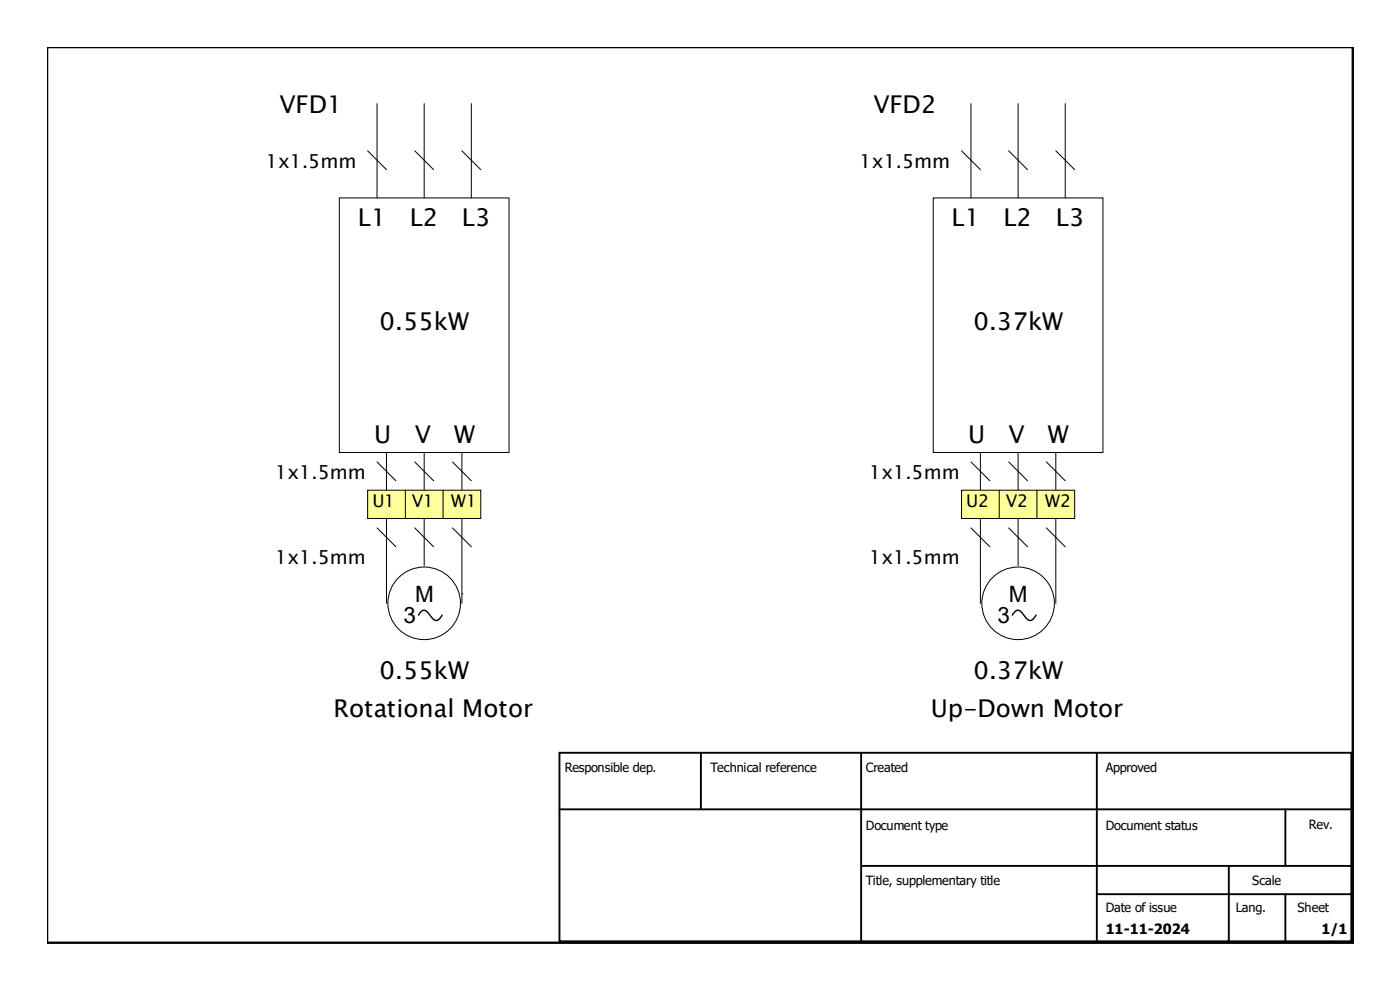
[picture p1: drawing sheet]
<svg xmlns="http://www.w3.org/2000/svg" width="297mm" height="210mm" viewBox="0 0 297 210" stroke-linecap="round" stroke-linejoin="round" font-family="sans-serif">
<path d="M72 42h36v54h-36z" fill-rule="evenodd" fill="#fff" stroke="#000" stroke-width=".21"/>
<g fill="none" stroke="#000" stroke-width=".21">
<path d="M80 22v20M90 22v20M100 22v20M82 96v26M90 96v24M98 96v32"/>
<circle cx="90" cy="128" r="7.7"/>
</g>
<path d="M88.8 130.5l.9-1a1.34 1.34 0 0 1 1.4 .8 2.82 2.82 0 0 0 1.4 1.3h.4l.4-.4 .5-.7" fill="none" stroke="#000" stroke-width=".3"/>
<path d="M78 104h24v6h-24z" fill-rule="evenodd" fill="#ff9" stroke="#000" stroke-width=".21"/>
<path d="M78 32l4 4M88 32l4 4M98 32l4 4M80 98l4 4M88 98l4 4M96 98l4 4M80 112l4 4M86 104v6M88 112l4 4M94 104v6M96 112l4 4" fill="none" stroke="#000" stroke-width=".21"/>
<path d="M82 122v6" fill="none" stroke="#000" stroke-width=".21"/>
<path d="M198 42h36v54h-36z" fill-rule="evenodd" fill="#fff" stroke="#000" stroke-width=".21"/>
<g fill="none" stroke="#000" stroke-width=".21">
<path d="M206 22v20M216 22v20M226 22v20M208 96v26M216 96v24M224 96v32"/>
<circle cx="216" cy="128" r="7.7"/>
</g>
<path d="M214.8 130.5l.9-1a1.34 1.34 0 0 1 1.4 .8 2.82 2.82 0 0 0 1.4 1.3h.4l.4-.4 .5-.7" fill="none" stroke="#000" stroke-width=".3"/>
<path d="M204 104h24v6h-24z" fill-rule="evenodd" fill="#ff9" stroke="#000" stroke-width=".21"/>
<path d="M204 32l4 4M214 32l4 4M224 32l4 4M206 98l4 4M214 98l4 4M222 98l4 4M206 112l4 4M212 104v6M214 112l4 4M220 104v6M222 112l4 4M208 122v6" fill="none" stroke="#000" stroke-width=".21"/>
<path d="M10 10h277v190h-277z" fill="none" stroke="#000" stroke-width=".5"/>
<path d="M118.7 159.7h168v40h-168zM148.7 159.7v12M182.7 159.7v40M232.7 159.7v40M118.7 171.7h168M272.7 171.7v12M182.7 183.7h104M232.7 189.7h54M260.7 183.7v16M272.7 189.7v10" fill="none" stroke="#000" stroke-width=".4"/>
<g font-size="5.2">
<text x="59.3" y="24">VFD1</text>
<text x="185.3" y="24">VFD2</text>
<text x="75.9" y="48">L1</text>
<text x="86.9" y="48">L2</text>
<text x="98" y="48">L3</text>
<text x="201.9" y="48">L1</text>
<text x="212.9" y="48">L2</text>
<text x="224" y="48">L3</text>
<text x="80.5" y="70">0.55kW</text>
<text x="206.5" y="70">0.37kW</text>
<text x="79.4" y="94">U</text>
<text x="88" y="94">V</text>
<text x="96.3" y="94">W</text>
<text x="205.4" y="94">U</text>
<text x="214" y="94">V</text>
<text x="222.3" y="94">W</text>
<text x="80.5" y="144">0.55kW</text>
<text x="206.5" y="144">0.37kW</text>
<text x="70.8" y="152">Rotational Motor</text>
<text x="197.5" y="152">Up-Down Motor</text>
</g>
<g font-size="4.8">
<text x="88.1" y="127.6">M</text>
<text x="214" y="127.6">M</text>
<text x="85.6" y="132.1">3</text>
<text x="211.6" y="132.1">3</text>
</g>
<g font-size="4.1">
<text x="56.4" y="35.6">1x1.5mm</text>
<text x="182.4" y="35.6">1x1.5mm</text>
<text x="58.4" y="101.6">1x1.5mm</text>
<text x="184.4" y="101.6">1x1.5mm</text>
<text x="58.4" y="119.6">1x1.5mm</text>
<text x="184.4" y="119.6">1x1.5mm</text>
</g>
<g font-size="3.7">
<text x="79" y="107.6">U1</text>
<text x="87.4" y="107.6">V1</text>
<text x="95.7" y="107.6">W1</text>
<text x="205" y="107.6">U2</text>
<text x="213.4" y="107.6">V2</text>
<text x="221.7" y="107.6">W2</text>
</g>
<g font-size="3">
<text x="234.6" y="198.2">11-11-2024</text>
<text x="280.4" y="198.2">1/1</text>
</g>
<g font-size="2.7">
<text x="119.8" y="163.8">Responsible dep.</text>
<text x="150.7" y="163.8">Technical reference</text>
<text x="183.7" y="163.8">Created</text>
<text x="234.6" y="163.8">Approved</text>
<text x="183.7" y="176">Document type</text>
<text x="234.6" y="176">Document status</text>
<text x="277.7" y="175.8">Rev.</text>
<text x="183.7" y="187.8">Title, supplementary title</text>
<text x="265.7" y="187.8">Scale</text>
<text x="234.6" y="193.4">Date of issue</text>
<text x="262.2" y="193.4">Lang.</text>
<text x="275.3" y="193.4">Sheet</text>
</g>
</svg>
